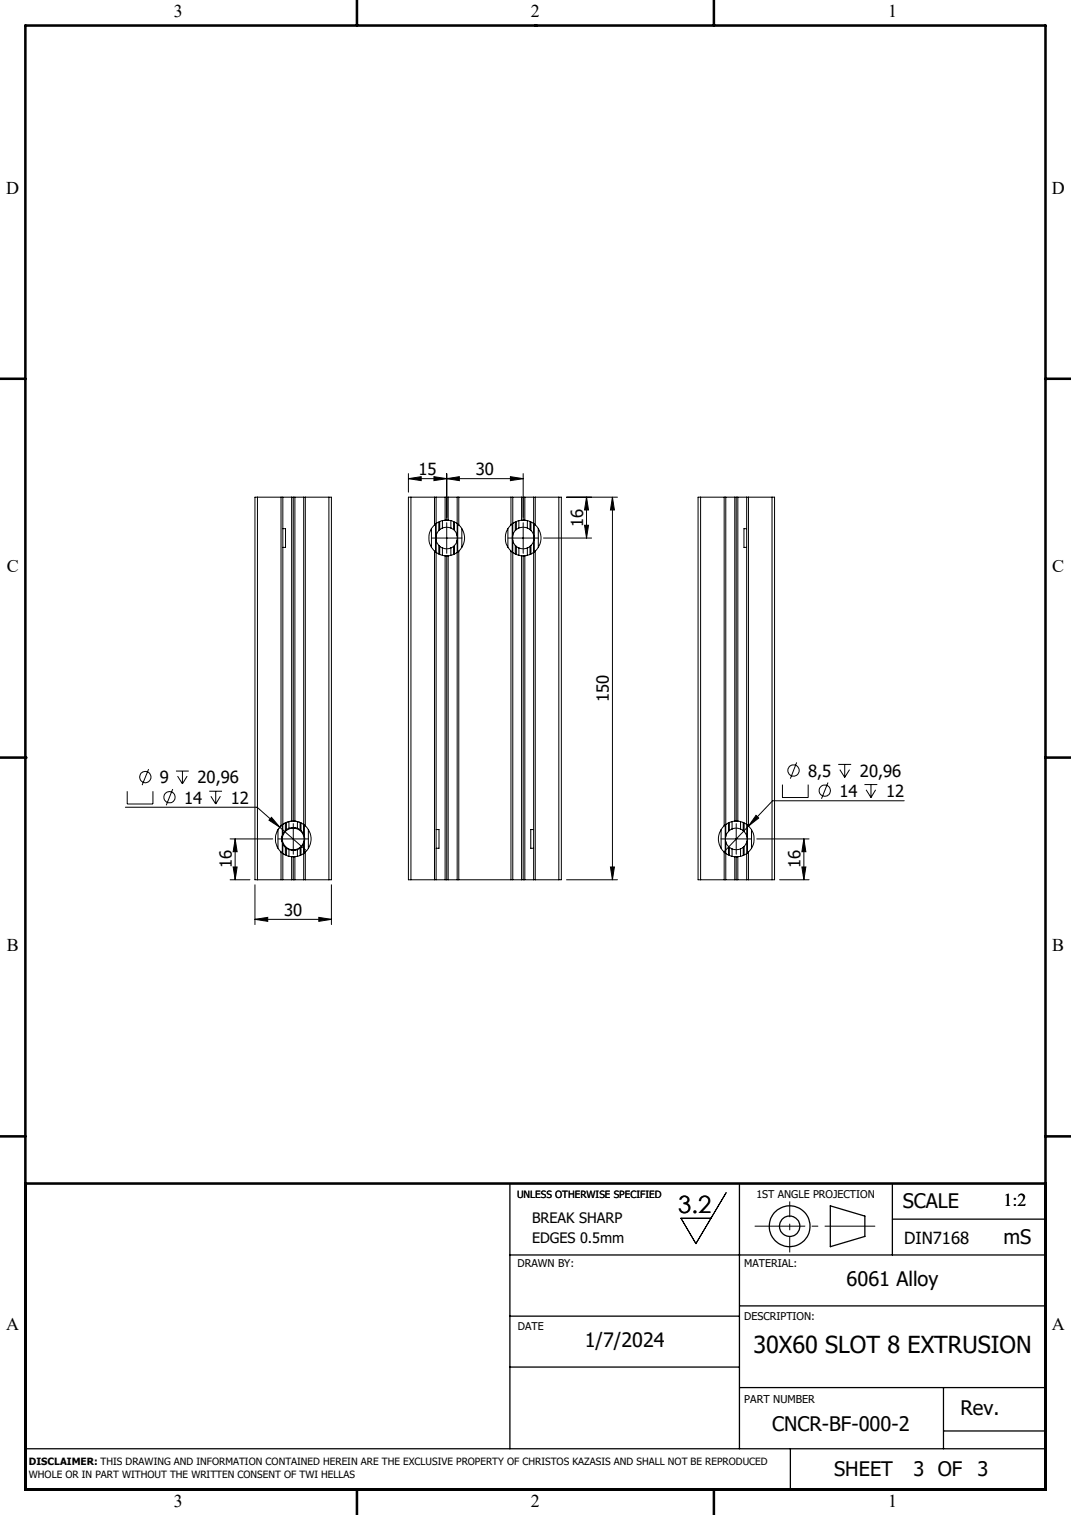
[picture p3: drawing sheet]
<svg xmlns="http://www.w3.org/2000/svg" width="210mm" height="297mm" viewBox="0 0 210 297" stroke-linecap="round" stroke-linejoin="round" font-family="sans-serif">
<g fill="none" stroke="#000" stroke-width=".2">
<path d="M50.5 97.5h-.5v75h.5M50.5 97.5h14M50.5 97.5v75M55.1 97.5v64.4M55.5 97.5v66M57.2 97.5v63.5M57.5 97.5v63.5M57.8 97.5v63.5M59.5 97.5v66M59.9 97.5v64.4M64.5 97.5h.5v75h-.5M64.5 97.5v75"/>
<path d="M80.1 93.8l2.5-.4v.8zM80.1 92.8v3.7M80.1 93.8h22.5M80.6 97.5h-.5v75h.5M80.6 97.5h29M80.6 97.5v75M85.1 93.4l2.5 .4-2.5 .4zM85.2 97.5v5.4M85.5 97.5v7.4M87.3 97.5v4.5M87.6 93.8l2.5-.4v.8zM87.6 92.8v9.2"/>
<path d="M87.9 97.5v4.5M89.6 97.5v75M90 97.5v5.4M100.1 93.4l2.5 .4-2.5 .4zM100.2 97.5v5.4M100.5 97.5v7.4M102.3 97.5v4.5M102.6 92.8v9.2M102.9 97.5v4.5M104.6 97.5v75M105 97.5v5.4M109.6 97.5h.5v75h-.5"/>
<path d="M109.6 97.5v75M111.1 97.5h10M115 97.5l.4 2.5h-.8zM115 97.5v8M120.1 97.5l.4 2.5h-.8zM120.1 97.5v75M137.4 97.5h-.5v75h.5M137.4 97.5h14M137.4 97.5v75M142 97.5v64.4M142.3 97.5v66.4M144.1 97.5v63.5"/>
<path d="M144.4 97.5v63.5M144.7 97.5v63.5M146.4 97.5v66.4M146.8 97.5v64.4M151.4 97.5h.5v75h-.5M151.4 97.5v75M55.5 103.6h.5v3.7h-.5M84.6 105.5h6M84.6 103.6v3.7M85.2 102.9a3.6 3.6 0 0 0 0 5.2M85.2 108.1a3.9 3.9 0 0 0 2.1 .9M85.2 108.1v64.4"/>
<path d="M85.4 102.7v5.5M85.5 104.9a2.26 2.26 0 0 0 .5 2M85.5 105v67.5M86 104l-.5 .9M86 106.9l.2 .2M86 102.3v1.7M86 106.9v1.7M86.2 103.8l-.2 .2M86.2 107.1l.5 .3M86.2 102.2v1.6M86.2 107.1v1.6M86.7 107.4a2 2 0 0 0 1.7 0"/>
<path d="M86.7 103.5l.8-.1 .9 .1M86.7 103.5l-.5 .3M86.7 102.1v1.4M86.7 107.4v1.5M87.3 102a3.1 3.1 0 0 0-2.1 .9M87.3 109h.3M87.3 102h.3M87.3 109v63.5M87.6 102.5v6M87.6 109h.3M87.6 102h.3M87.6 109v63.5"/>
<path d="M87.9 102a3.1 3.1 0 0 1 2.1 .9M87.9 109v63.5M88.4 103.5l.5 .3M88.4 102.1v1.4M88.4 107.4v1.5M88.9 103.8l.2 .2M88.9 107.1l-.5 .3M88.9 102.2v1.6M88.9 107.1v1.6M89.1 104a2.06 2.06 0 0 1 0 2.9M89.1 106.9l-.2 .2M89.1 102.3v1.7"/>
<path d="M89.1 106.9v1.7M89.7 102.7v5.5M90 102.9a3.5 3.5 0 0 1 0 5.2M90 108.1a3.9 3.9 0 0 1-2.1 .9M90 108.1v64.4M90.6 103.6v3.7M99.6 105.5h6M99.6 103.6v3.7M100.2 102.9a3.6 3.6 0 0 0 0 5.2M100.2 108.1l.8 .5 1.3 .4M100.2 108.1v64.4M100.4 102.7v5.5"/>
<path d="M100.5 104.9a2.11 2.11 0 0 0 .5 2M100.5 105v67.5M101 104l-.5 .9M101 106.9l.2 .2M101 102.3v1.7M101 106.9v1.7M101.2 103.8l-.2 .2M101.2 107.1l.5 .3M101.2 102.2v1.6M101.2 107.1v1.6M101.7 107.4a2 2 0 0 0 1.7 0M101.7 103.5l.8-.1 .9 .1"/>
<path d="M101.7 103.5l-.5 .3M101.7 102.1v1.4M101.7 107.4v1.5M102.3 102a3.6 3.6 0 0 0-2.1 .9M102.3 109h.3M102.3 102h.3M102.3 109v63.5M102.6 102.5v6M102.6 109h.3M102.6 102h.3M102.6 109v63.5M102.9 102a3.1 3.1 0 0 1 2.1 .9"/>
<path d="M102.9 109v63.5M103.4 103.5l.5 .3M103.4 102.1v1.4M103.4 107.4v1.5M103.9 103.8l.2 .2M103.9 107.1l-.5 .3M103.9 102.2v1.6M103.9 107.1v1.6M104.1 104a2.06 2.06 0 0 1 0 2.9M104.1 106.9l-.2 .2M104.1 102.3v1.7M104.1 106.9v1.7"/>
<path d="M104.7 102.7v5.5M105 102.9a3.5 3.5 0 0 1 0 5.2M105 108.1a3.9 3.9 0 0 1-2.1 .9M105 108.1v64.4M105.6 103.6v3.7M106.6 105.5h9.4M114.6 103h.8l-.4 2.5zM146.4 103.6h-.5v3.7h.5M24.6 158.3h25.8l4.5 3.9M24.9 155.1v2.5h5.1v-2.5M29.1 150.8l-1.2 3.1M33.9 154.7l-1.3 3.2"/>
<path d="M34.5 151.2h2.5M34.8 152.1l1 1.6M35.8 151.2v2.5M36.7 152.1l-.9 1.6M41 155.1h2.5M41.3 156.1l1 1.5M42.3 155.1v2.5M43.2 156.1l-.9 1.5M148.2 159.8l.6 .6-2 1.5zM153.4 153.8v2.5h5.1v-2.5M156.2 149.5l-1.2 3.1M162.3 153.4l-1.2 3.2"/>
<path d="M164.4 149.9h2.5M164.7 150.9l.9 1.5M165.6 149.9v2.5M166.6 150.9l-1 1.5M169.5 153.8h2.5M169.8 154.8l1 1.5M170.8 153.8v2.5M171.7 154.8l-.9 1.5M177.3 157h-25.8l-4.7 4.9M45.1 172.5h3.9M45.1 164.5h8.4M45.7 170h.8l-.4 2.5z"/>
<path d="M46.1 164.5l.4 2.5h-.8zM46.1 164.5v8M50 173.5v7.8M50.5 172.5h14M53.2 160.2l1.7 2-2.2-1.4zM54.5 162.6v3.7M54.5 164.5h6M54.9 162.2l5.2 4.6M55.1 161.9a3.6 3.6 0 0 0 0 5.1M55.1 167a3.6 3.6 0 0 0 2.1 1M55.1 167v5.5M55.3 164v1"/>
<path d="M55.4 163.8l-.2 .5 .2 .8M55.4 161.7v2.1M55.4 165.1v2.1M55.4 165.1l.1 .3M55.5 165.4l.5 .7M55.5 165.4v7.1M55.5 163.5l-.1 .3M56 162.8l-.5 .7M56 166.1l.2 .2M56 161.3v1.5M56 166.1v1.5M56.2 162.7l-.2 .1"/>
<path d="M56.2 166.3l.5 .2M56.2 161.3v1.4M56.2 166.3v1.4M56.7 162.4l.7-.2 .9 .2M56.7 166.5a2 2 0 0 0 1.6 0M56.7 162.4l-.5 .3M56.7 161.1v1.3M56.7 166.5v1.4M57.2 161l-1.2 .3-.9 .6M57.2 168h.3M57.2 161h.3M57.2 166.6h.6"/>
<path d="M57.2 162.4h.6M57.2 162.4a2.12 2.12 0 0 0-1.8 2.1 2.12 2.12 0 0 0 1.8 2.1M57.2 162.2v.2M57.2 166.6v.1M57.2 168v4.5M57.5 161h.3M57.5 168h.3M57.5 161.5v6M57.5 168v4.5M57.8 161a3.9 3.9 0 0 1 2.1 .9M57.8 162.4a2.12 2.12 0 0 1 1.8 2.1 2.12 2.12 0 0 1-1.8 2.1M57.8 162.2v.2"/>
<path d="M57.8 166.6v.1M57.8 168v4.5M58.3 162.4l.5 .3M58.3 161.1v1.3M58.3 166.5v1.4M58.8 162.7l.2 .1M58.8 166.3l-.5 .2M58.8 161.3v1.4M58.8 166.3v1.4M59 162.8l.5 .7M59 166.1l-.2 .2M59 161.3v1.5"/>
<path d="M59 166.1v1.5M59.1 161.4a3.5 3.5 0 0 0-4.8 1.6M59.5 165.4l-.5 .7M59.5 165.4v7.1M59.5 163.5l.2 .3M59.7 163.8l.1 .7-.1 .6M59.7 161.7v2.1M59.7 165.1v2.1M59.7 165.1l-.2 .3M59.7 164v1M59.9 161.9a3.5 3.5 0 0 1 0 5.1M59.9 167a3.1 3.1 0 0 1-2.1 1"/>
<path d="M59.9 167v5.5M60.5 162.6v3.7M62.5 179.8l2.5 .4-2.5 .4zM65 173.5v7.8M80.6 172.5h29M85.5 162.6h.6v3.7h-.6M104.6 162.6h-.5v3.7h.5M111.1 172.5h10M119.7 170h.8l-.4 2.5zM137.4 172.5h14M141.4 164.5h6M141.4 162.6v3.7"/>
<path d="M142 161.9a3.5 3.5 0 0 0 0 5.1M142 167a3.1 3.1 0 0 0 2.1 1M142 167v5.5M142.2 161.7v5.5M142.3 163.9v1.1M142.3 165l.5 .9M142.3 165v7.5M142.8 163l-.5 .9M142.8 165.9l.2 .2M142.8 161.3v1.7M142.8 165.9v1.7M143 162.8l-.2 .2"/>
<path d="M143 166.1l.5 .3M143 161.3v1.5M143 166.1v1.6M143.5 162.5a2 2 0 0 1 1.7 0M143.5 166.4l1 .2 .7-.2M143.5 162.5l-.5 .3M143.5 161.1v1.4M143.5 166.4v1.5M144.1 161a3.9 3.9 0 0 0-2.1 .9M144.1 161h.3M144.1 168h.3M144.1 168v4.5"/>
<path d="M144.4 161.5v6M144.4 168h.3M144.4 161h.3M144.4 168v4.5M144.7 161l1 .2 1.1 .7M144.7 168v4.5M145.2 162.5l.5 .3M145.2 161.1v1.4M145.2 166.4v1.5M145.7 162.8l.2 .2M145.7 166.1l-.5 .3M145.7 161.3v1.5"/>
<path d="M145.7 166.1v1.6M145.9 163l.5 .9M145.9 165.9l-.2 .2M145.9 161.3v1.7M145.9 165.9v1.7M146.4 163.9v1.1M146.4 165l-.5 .9M146.4 165v7.5M146.5 161.7v5.5M146.8 161.9a3.6 3.6 0 0 1 0 5.1M146.8 167a3.6 3.6 0 0 1-2.1 1M146.8 167v5.5"/>
<path d="M146.8 161.9l-4.8 5.1M147.4 162.6v3.7M148.4 164.5h10.2M152.9 172.5h5.7M157.2 170h.8l-.4 2.5zM157.6 164.5l.4 2.5h-.8zM157.6 164.5v8M50 180.2l2.5-.4v.8zM50 180.2h15M142.4 233.8l-5.9 10-3-5h5.9"/>
<circle cx="28.5" cy="152.3" r="1.11"/>
<circle cx="33.2" cy="156.3" r="1.1"/>
<circle cx="155.6" cy="151" r="1.11"/>
<circle cx="161.7" cy="155" r="1.11"/>
</g>
<g fill="none" stroke="#000" stroke-width=".25">
<path d="M100 232v52M145 232v52M162.8 236.4l6.8 2v4l-6.8 2zM175 232v14M175 239h30M100 246h105M100 258h45M145 256h60M100 268h45M145 272h60M185 272v12M5 284h200"/>
<path d="M155 284v8M185 280.5h20"/>
<circle cx="154.8" cy="240.4" r="4"/>
<circle cx="154.8" cy="240.4" r="2"/>
</g>
<path d="M148 240.4h23.6" fill="none" stroke="#000" stroke-width=".2" stroke-dasharray="15.2 1.3 1.3 1.3" stroke-dashoffset="5.3" stroke-linecap="butt"/>
<path d="M154.9 235.5v10" fill="none" stroke="#000" stroke-width=".2" stroke-dasharray="15.2 1.3 1.3 1.3" stroke-dashoffset="12.1" stroke-linecap="butt"/>
<g fill="none" stroke="#000" stroke-width=".5">
<path d="M5 5h200v287h-200zM70 0v5M105 5h.1M140 0v5M0 74.3h5M205 74.3h5M0 148.5h5M5 148.5h.1M205 148.5h5M0 222.8h5M5 232h200M205 222.8h5"/>
<path d="M70 292v5M105 292h.1M140 292v5M190 292h.1"/>
</g>
<g fill="#000">
<path d="M87.6 93.8l2.5-.4v.8zM100.1 93.4l2.5 .4-2.5 .4zM80.1 93.8l2.5-.4v.8zM85.1 93.4l2.5 .4-2.5 .4z"/>
<path d="M46.1 164.5l.4 2.5h-.8zM45.7 170h.8l-.4 2.5z"/>
<path d="M53.2 160.2l-.5 .6 2.2 1.4zM148.2 159.8l-1.4 2.1 2-1.5z"/>
<path d="M119.7 170h.8l-.4 2.5zM120.1 97.5l.4 2.5h-.8zM114.6 103h.8l-.4 2.5zM115 97.5l.4 2.5h-.8z"/>
<path d="M157.6 164.5l.4 2.5h-.8zM157.2 170h.8l-.4 2.5z"/>
<path d="M50 180.2l2.5-.4v.8zM62.5 179.8l2.5 .4-2.5 .4z"/>
</g>
<text font-size="4.7" x="133" y="237.8">3.2</text>
<text font-size="4.6" x="147.7" y="265.3">30X60 SLOT 8 EXTRUSION</text>
<g font-size="3.9">
<text x="177" y="236.9">SCALE</text>
<text x="196.7" y="243.9">mS</text>
<text x="166" y="252.2">6061 Alloy</text>
<text x="114.7" y="264.1">1/7/2024</text>
<text x="151.4" y="280.5">CNCR-BF-000-2</text>
<text x="188.3" y="277.3">Rev.</text>
<text x="163.6" y="289.3">SHEET</text>
<text x="179.1" y="289.3">3 OF</text>
<text x="191.7" y="289.3">3</text>
</g>
<g font-size="3.5">
<text x="34.1" y="3.4">3</text>
<text x="104.1" y="3.4">2</text>
<text x="174.1" y="3.4">1</text>
<text x="1.2" y="38">D</text>
<text x="206.2" y="38">D</text>
<text x="1.3" y="112.2">C</text>
<text x="206.3" y="112.2">C</text>
<text x="1.3" y="186.5">B</text>
<text x="206.3" y="186.5">B</text>
<text x="196.7" y="236.4">1:2</text>
<text x="1.2" y="260.7">A</text>
<text x="206.2" y="260.7">A</text>
<text x="34.1" y="295.4">3</text>
<text x="104.1" y="295.4">2</text>
<text x="174.1" y="295.4">1</text>
</g>
<g font-size="3.3">
<text x="82.1" y="93.1">15</text>
<text x="93.3" y="93.1">30</text>
<text x="114.3" y="103.2" transform="rotate(-90 114.3 103.2)">16</text>
<text x="119.4" y="137.6" transform="rotate(-90 119.4 137.6)">150</text>
<text x="31.4" y="153.6">9</text>
<text x="38.7" y="153.6">20,96</text>
<text x="158.5" y="152.3">8,5</text>
<text x="168.6" y="152.3">20,96</text>
<text x="36.1" y="157.5">14</text>
<text x="45.3" y="157.5">12</text>
<text x="164.6" y="156.3">14</text>
<text x="173.7" y="156.3">12</text>
<text x="45.4" y="170.2" transform="rotate(-90 45.4 170.2)">16</text>
<text x="157" y="170.2" transform="rotate(-90 157 170.2)">16</text>
<text x="55.7" y="179.5">30</text>
<text x="177.3" y="243.9">DIN7168</text>
</g>
<g font-size="2.8">
<text x="104.3" y="239.9">BREAK SHARP</text>
<text x="104.3" y="243.7">EDGES 0.5mm</text>
</g>
<g font-size="2.1">
<text x="148.3" y="234.9">1ST ANGLE PROJECTION</text>
<text x="101.5" y="248.3">DRAWN BY:</text>
<text x="145.9" y="248.3">MATERIAL:</text>
<text x="101.5" y="260.7">DATE</text>
<text x="145.9" y="258.7">DESCRIPTION:</text>
<text x="145.9" y="275">PART NUMBER</text>
</g>
<g font-size="2">
<text x="101.4" y="234.9">UNLESS OTHERWISE SPECIFIED</text>
<text x="5.7" y="287.3">DISCLAIMER: THIS DRAWING AND INFORMATION CONTAINED HEREIN ARE THE EXCLUSIVE PROPERTY OF CHRISTOS KAZASIS AND SHALL NOT BE REPRODUCED</text>
<text x="5.7" y="289.8">WHOLE OR IN PART WITHOUT THE WRITTEN CONSENT OF TWI HELLAS</text>
</g>
</svg>
